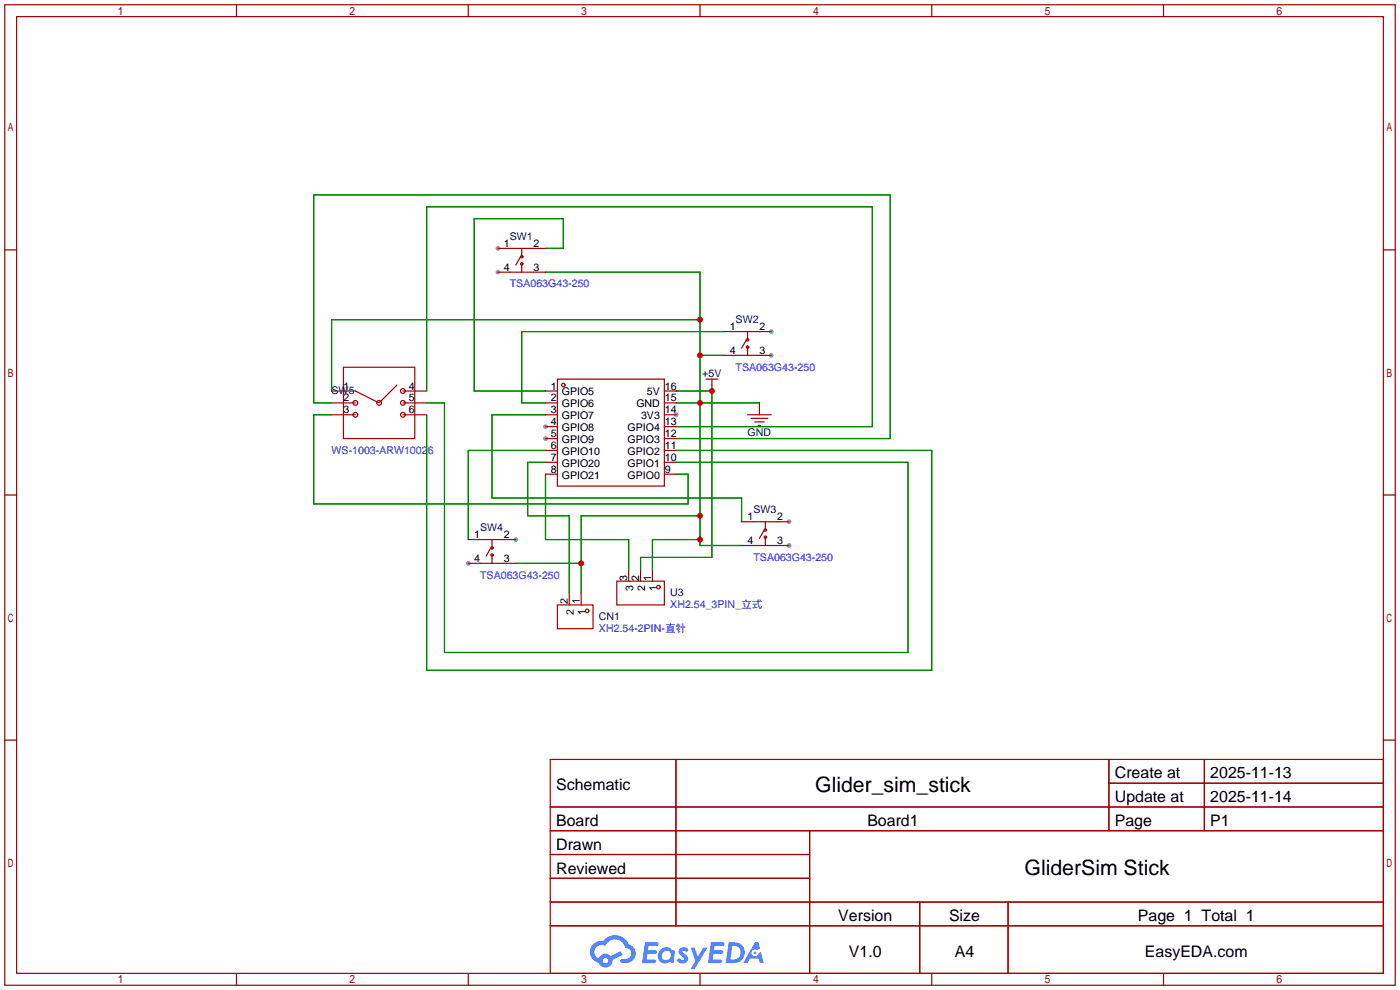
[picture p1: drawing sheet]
<svg xmlns="http://www.w3.org/2000/svg" width="299mm" height="212mm" viewBox="0 0 299 212" stroke-linecap="round" stroke-linejoin="round" font-family="sans-serif">
<g fill="#999">
<circle cx="116.6" cy="91.2" r=".51"/>
<circle cx="116.6" cy="93.7" r=".51"/>
<circle cx="144.5" cy="88.6" r=".51"/>
<circle cx="106.4" cy="58.2" r=".51"/>
<circle cx="106.4" cy="53.1" r=".51"/>
<circle cx="164.8" cy="75.9" r=".51"/>
<circle cx="164.8" cy="70.9" r=".51"/>
<circle cx="168.7" cy="116.6" r=".51"/>
<circle cx="168.7" cy="111.5" r=".51"/>
<circle cx="100.1" cy="120.4" r=".51"/>
<circle cx="110.2" cy="115.3" r=".51"/>
</g>
<g fill="none" stroke="#a10000" stroke-width=".25">
<path d="M1 1h297.2v209.6h-297.2zM3.6 3.6h292.1v204.4h-292.1zM50.5 1v2.6M100.1 1v2.6M149.6 1v2.6M199.1 1v2.6M248.7 1v2.6M1 53.4h2.6M295.7 53.4h2.5M1 105.8h2.6M295.7 105.8h2.5M1 158.2h2.6"/>
<path d="M295.7 158.2h2.5M117.6 162.3h178.1v45.7h-178.1zM117.6 172.5h178.1M117.6 177.5h178.1M144.5 162.3v35.6M173 177.5v30.5M237 162.3v15.2M237 167.4h58.7M257.4 162.3v15.2M117.6 182.6h55.4M117.6 192.8h178.1M117.6 187.7h55.4"/>
<path d="M117.6 197.9h178.1M196.6 192.8v15.2M215.4 192.8v15.2M50.5 208v2.6M100.1 208v2.6M149.6 208v2.6M199.1 208v2.6M248.7 208v2.6"/>
</g>
<g fill="#5487ff">
<path d="M145.3 202.7a1.3 1.3 0 0 1 1.9 .3l-.4 .6a.54 .54 0 0 0-.9-.2l.1 .2a1.34 1.34 0 0 1 .9 1.8 1.47 1.47 0 0 1-2.3-.1l.5-.6 .8 .5a.31 .31 0 0 0 .4-.3 .31 .31 0 0 0-.3-.4 1.12 1.12 0 0 1-.7-1.8z"/>
<path d="M147.6 202.5h.9l.6 2 1.2-2h.9l-2.7 4.6h-.9l1-1.7z"/>
<path d="M137.8 201.4h1.7a1.31 1.31 0 0 1 1.2 .2 .4 .4 0 0 1-.3 .5l-1.8 .1-.1 .9h1.6a.4 .4 0 0 1 .4 .4 .4 .4 0 0 1-.5 .4h-1.6l-.2 1.2h1.4a.46 .46 0 0 1 .5 0 .46 .46 0 0 1 .1 .5l-.4 .2h-2.6z"/>
<path d="M151.9 201.4h1.7a1.32 1.32 0 0 1 1.2 .2 .39 .39 0 0 1-.3 .5l-1.8 .1-.1 .9h1.6a.4 .4 0 0 1 .4 .4 .4 .4 0 0 1-.4 .4h-1.7l-.2 1.2h1.4a.46 .46 0 0 1 .5 0 .46 .46 0 0 1 .1 .5l-.4 .2h-2.6z"/>
<path d="M161.3 201.4h.8l.3 1.3-.6 .4a.75 .75 0 0 0-1.1 .3 .75 .75 0 0 0 .5 1 .75 .75 0 0 0 .9-.7l.5-.2 .6 2.3h-.8l-.3-.9h-1.8l-.5 .9h-1z"/>
<path d="M155.7 201.4l-.6 4.4h1.5a2.27 2.27 0 0 0 2.6-2.2 2.27 2.27 0 0 0-2.7-2.2zM156.5 202.1a1.5 1.5 0 0 1 1.8 1.6 1.5 1.5 0 0 1-1.9 1.4h-.3z"/>
<path d="M141.2 203a1.6 1.6 0 0 0-.3 2.3 1.6 1.6 0 0 0 2.3 .2l.7 .3 .3-2.4-.1-.3-.5-.1a1.58 1.58 0 0 0-2.4 0zM141.8 203.5a.98 .98 0 0 1 1.6 .4 .98 .98 0 0 1-1.1 1.3 .94 .94 0 0 1-.9-.7 .94 .94 0 0 1 .4-1z"/>
<path d="M126.8 201.8a2.37 2.37 0 0 0 1.1 4 1.54 1.54 0 0 0 1.8 1 1.54 1.54 0 0 0 1.2-1.6l2.2-1.1-.5-.8-2 1a1.57 1.57 0 0 0-2.7 .5 1.5 1.5 0 0 1-.7-2.1 1.5 1.5 0 0 1 2.2-.5 2.23 2.23 0 0 1 2.3-1.4 2.23 2.23 0 0 1 2 1.8 1.16 1.16 0 0 1 1.2 1.1 1.16 1.16 0 0 1-1.1 1.2h-.7a.47 .47 0 0 0-.5 .4 .47 .47 0 0 0 .4 .5 2.17 2.17 0 0 0 2.5-.9 2.17 2.17 0 0 0-.3-2.7l-.8-.4a3.2 3.2 0 0 0-5.5-.7l-1.1 .1zM128.8 205.3a.6 .6 0 0 1 1.2 0 .6 .6 0 0 1-1.2 0z"/>
<circle cx="161.4" cy="203.6" r=".28"/>
</g>
<g fill="none" stroke="#a10000" stroke-width=".25">
<path d="M106.4 58.2h10.2M106.4 53.1h10.2M111.3 54.9l-1.1 1.7M111.5 53.1v1.8M111.5 56.4v1.8M73.4 78.5h15.2v15.2h-15.2zM154.7 75.9h10.1M154.7 70.9h10.1M159.5 72.6l-1 1.8M159.8 70.9v1.7M159.8 74.2v1.7M70.9 88.6h5"/>
<path d="M70.9 86.1h5M84.8 82.3l-3.8 3.8-5.1-2.5h-5M86.1 88.6h5.1M86.1 86.1h5.1M86.1 83.6h5.1M116.6 88.6h2.5M116.6 86.1h2.5M116.6 83.6h2.5M116.6 91.2h2.5M116.6 93.7h2.5M116.6 96.3h2.5M116.6 98.8h2.5"/>
<path d="M119.1 81h22.9v22.9h-22.9zM142 88.6h2.5M142 86.1h2.5M142 83.6h2.5M142 91.2h2.5M142 93.7h2.5M142 96.3h2.5M142 98.8h2.5M150.9 81h2.5M152.1 81v2.6M159.8 88.6h5M160.5 89.4h3.6"/>
<path d="M161.3 90.2h2M162.1 90.9h.5M162.3 86.1v2.5M100.1 115.3h10.1M104.9 117.1l-1 1.8M105.2 115.3v1.8M105.2 118.6v1.8M116.6 101.3h2.5M142 101.3h2.5M158.5 116.6h10.2M158.5 111.5h10.2M163.3 113.3l-1 1.8"/>
<path d="M163.6 111.5v1.8M163.6 114.8v1.8M100.1 120.4h10.1M119.1 129.3h7.6v5.1h-7.6zM121.7 126.7v2.6M124.2 126.7v2.6M131.8 124.2h10.2v5.1h-10.2zM134.4 121.7v2.5M136.9 121.7v2.5M139.4 121.7v2.5"/>
<circle cx="111.5" cy="56.4" r=".25"/>
<circle cx="111.5" cy="54.9" r=".25"/>
<circle cx="159.8" cy="74.2" r=".25"/>
<circle cx="159.8" cy="72.6" r=".25"/>
<circle cx="75.9" cy="88.6" r=".51"/>
<circle cx="75.9" cy="86.1" r=".51"/>
<circle cx="81" cy="86.1" r=".51"/>
<circle cx="86.1" cy="86.1" r=".51"/>
<circle cx="86.1" cy="88.6" r=".51"/>
<circle cx="86.1" cy="83.6" r=".51"/>
<circle cx="120.4" cy="82.3" r=".38"/>
<circle cx="105.2" cy="118.6" r=".25"/>
<circle cx="105.2" cy="117.1" r=".25"/>
<circle cx="163.6" cy="114.8" r=".25"/>
<circle cx="163.6" cy="113.3" r=".25"/>
<circle cx="125.5" cy="130.6" r=".38"/>
<circle cx="140.7" cy="125.5" r=".38"/>
</g>
<g fill="none" stroke="#008700" stroke-width=".25">
<path d="M116.6 53.1h3.8v-6.4h-19.1v36.9h15.3M116.6 58.2h33v58.4h8.9M149.6 75.9h5.1M149.6 68.3h-78.7v15.3M154.7 70.9h-43.2v15.2h5.1M70.9 86.1h-3.8v-44.4h123.1v52h-45.7M70.9 88.6h-3.8v19.1h80v-6.4h-2.6M91.2 86.1h3.8v53.3h99.1v-40.6h-49.6M91.2 83.6v-39.4h95.2v47h-41.9M91.2 88.6v54.7h107.9v-47h-54.6M116.6 98.8h-3.8v11.4h8.9v16.5M116.6 96.3h-16.5v19"/>
<path d="M116.6 88.6h-11.4v17.8h53.3v5.1M144.5 83.6h7.6v35.5h-15.2v2.6M144.5 86.1h17.8M116.6 101.3v14h17.8v6.4M149.6 115.3h-10.2v6.4M149.6 110.2h-25.4v16.5M110.2 120.4h14"/>
</g>
<g fill="#c00">
<circle cx="152.1" cy="83.6" r=".63"/>
<circle cx="149.6" cy="115.3" r=".63"/>
<circle cx="149.6" cy="110.2" r=".63"/>
<circle cx="124.2" cy="120.4" r=".63"/>
<circle cx="149.6" cy="86.1" r=".63"/>
<circle cx="149.6" cy="75.9" r=".63"/>
<circle cx="149.6" cy="68.3" r=".63"/>
</g>
<g font-size="4.5">
<text x="174.2" y="169.2">Glider_sim_stick</text>
<text x="219" y="187">GliderSim Stick</text>
</g>
<g font-size="3.4">
<text x="238.3" y="166.4">Create at</text>
<text x="258.7" y="166.4">2025-11-13</text>
<text x="118.9" y="168.9">Schematic</text>
<text x="238.3" y="171.4">Update at</text>
<text x="258.7" y="171.4">2025-11-14</text>
<text x="118.9" y="176.5">Board</text>
<text x="185.4" y="176.5">Board1</text>
<text x="238.3" y="176.5">Page</text>
<text x="258.7" y="176.5">P1</text>
<text x="118.9" y="181.6">Drawn</text>
<text x="118.9" y="186.7">Reviewed</text>
<text x="179.2" y="196.8">Version</text>
<text x="202.8" y="196.8">Size</text>
<text x="243.2" y="196.8">Page 1 Total 1</text>
<text x="181.4" y="204.5">V1.0</text>
<text x="204.1" y="204.5">A4</text>
<text x="244.7" y="204.5">EasyEDA.com</text>
</g>
<g font-size="2.3">
<text x="107.7" y="52.8">1</text>
<text x="114" y="52.8">2</text>
<text x="107.7" y="57.9">4</text>
<text x="114" y="57.9">3</text>
<text x="156" y="70.6">1</text>
<text x="162.3" y="70.6">2</text>
<text x="156" y="75.6">4</text>
<text x="162.3" y="75.6">3</text>
<text x="73.4" y="83.3">1</text>
<text x="87.4" y="83.3">4</text>
<text x="117.7" y="83.3">1</text>
<text x="142.1" y="83.3">16</text>
<text x="73.4" y="85.8">2</text>
<text x="73.4" y="88.3">3</text>
<text x="87.4" y="88.3">6</text>
<text x="87.4" y="85.8">5</text>
<text x="117.7" y="85.8">2</text>
<text x="117.7" y="88.3">3</text>
<text x="120.1" y="84.5">GPIO5</text>
<text x="120.1" y="87.1">GPIO6</text>
<text x="120.1" y="89.6">GPIO7</text>
<text x="136" y="87.1">GND</text>
<text x="137" y="89.6">3V3</text>
<text x="138.3" y="84.5">5V</text>
<text x="142.1" y="88.3">14</text>
<text x="142.1" y="85.8">15</text>
<text x="117.7" y="90.9">4</text>
<text x="117.7" y="93.4">5</text>
<text x="117.7" y="96">6</text>
<text x="120.1" y="92.1">GPIO8</text>
<text x="120.1" y="94.7">GPIO9</text>
<text x="134.1" y="94.7">GPIO3</text>
<text x="134.1" y="92.1">GPIO4</text>
<text x="142.1" y="96">11</text>
<text x="142.1" y="93.4">12</text>
<text x="142.1" y="90.9">13</text>
<text x="117.7" y="98.5">7</text>
<text x="117.7" y="101">8</text>
<text x="120.1" y="97.2">GPIO10</text>
<text x="120.1" y="99.8">GPIO20</text>
<text x="134.1" y="99.8">GPIO1</text>
<text x="134.1" y="97.2">GPIO2</text>
<text x="142.1" y="101">9</text>
<text x="142.1" y="98.5">10</text>
<text x="120.1" y="102.3">GPIO21</text>
<text x="134.1" y="102.3">GPIO0</text>
<text x="159.8" y="111.2">1</text>
<text x="166.1" y="111.2">2</text>
<text x="101.4" y="115">1</text>
<text x="107.7" y="115">2</text>
<text x="159.8" y="116.3">4</text>
<text x="166.1" y="116.3">3</text>
<text x="101.4" y="120.1">4</text>
<text x="107.7" y="120.1">3</text>
<text x="134.1" y="124.1" transform="rotate(-90 134.1 124.1)">3</text>
<text x="136.6" y="124.1" transform="rotate(-90 136.6 124.1)">2</text>
<text x="139.1" y="124.1" transform="rotate(-90 139.1 124.1)">1</text>
<text x="121.4" y="129.2" transform="rotate(-90 121.4 129.2)">2</text>
<text x="122.6" y="131.5" transform="rotate(-90 122.6 131.5)">2</text>
<text x="123.9" y="129.2" transform="rotate(-90 123.9 129.2)">1</text>
<text x="125.2" y="131.5" transform="rotate(-90 125.2 131.5)">1</text>
<text x="135.3" y="126.4" transform="rotate(-90 135.3 126.4)">3</text>
<text x="137.9" y="126.4" transform="rotate(-90 137.9 126.4)">2</text>
<text x="140.4" y="126.4" transform="rotate(-90 140.4 126.4)">1</text>
</g>
<g font-size="2.3" fill="#000080">
<text x="109" y="51.3">SW1</text>
<text x="157.2" y="69.1">SW2</text>
<text x="150.1" y="80.5">+5V</text>
<text x="70.9" y="84.3">SW5</text>
<text x="159.8" y="93.2">GND</text>
<text x="102.6" y="113.5">SW4</text>
<text x="161" y="109.7">SW3</text>
<text x="143.3" y="127.5">U3</text>
<text x="128" y="132.6">CN1</text>
</g>
<g font-size="2.3" fill="#00f">
<text x="109" y="61.4">TSA063G43-250</text>
<text x="157.2" y="79.2">TSA063G43-250</text>
<text x="70.9" y="97">WS-1003-ARW10026</text>
<text x="161" y="119.9">TSA063G43-250</text>
<text x="102.6" y="123.7">TSA063G43-250</text>
<text x="143.3" y="130">XH2.54_3PIN_立式</text>
<text x="128" y="135.1">XH2.54-2PIN-直针</text>
</g>
</svg>
